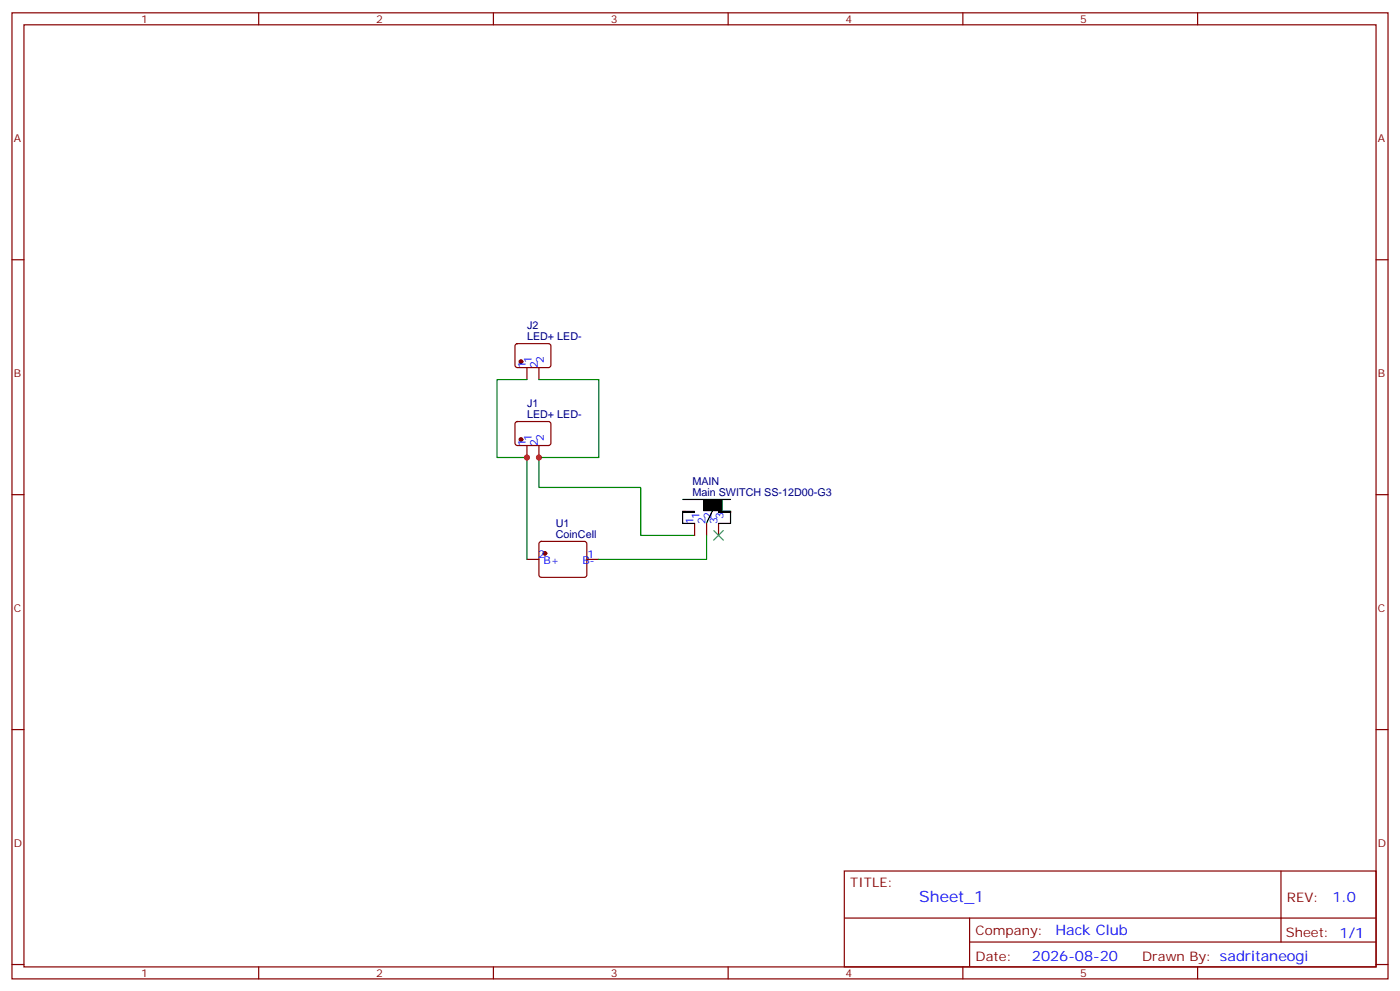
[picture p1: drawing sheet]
<svg xmlns="http://www.w3.org/2000/svg" width="412mm" height="292mm" viewBox="0 0 412 292" stroke-linecap="round" stroke-linejoin="round" font-family="sans-serif">
<g fill="none" stroke="#870000" stroke-width=".35">
<path d="M3.5 3.8h405.4v284.3h-405.4zM7.1 7.3h398.2v277.3h-398.2zM76.2 3.8v3.5M145.3 3.8v3.5M214.5 3.8v3.5M283.6 3.8v3.5M352.8 3.8v3.5M3.5 76.4h3.6M405.3 76.4h3.6M151.9 101.3l.5-.2 9.4 .1 .5 .6-.1 6-.6 .4-9.5-.1-.4-.6v-5.7zM155.2 108.2v3.5M158.7 108.2v3.5"/>
<path d="M151.9 124.3l.5-.2h9.4l.5 .7-.1 5.9-.6 .4h-9.5l-.4-.7v-5.6zM155.2 131.1v3.6M158.7 131.1v3.6M3.5 145.6h3.6M159 159.6l.5-.3h12.7l.5 .3 .2 .5-.1 9.4-.6 .4h-13l-.5-.7v-9.1zM204.6 154.1v3.5M208.1 154.1v3.5M211.7 154.1v3.5M405.3 145.6h3.6M155.2 164.6h3.5M172.9 164.6h3.5M3.5 214.7h3.6"/>
<path d="M405.3 214.7h3.6M248.7 256.4h156.6v28.2h-156.6zM377.3 256.4v20.9M248.7 270.2h156.5M285.6 277.3h119.6M285.6 270.2v14.1M3.5 283.9h3.6M76.2 284.6v3.5M145.3 284.6v3.5M214.5 284.6v3.5M283.6 284.6v3.5M352.8 284.6v3.5"/>
<path d="M405.3 283.9h3.6"/>
</g>
<g fill="#870000" stroke="#870000" stroke-width=".35">
<circle cx="153.5" cy="129.4" r=".53"/>
<circle cx="153.5" cy="106.4" r=".53"/>
<circle cx="160.5" cy="162.9" r=".53"/>
</g>
<path d="M155.2 111.7h-8.8v23h8.8v29.9M158.7 111.7h17.7v23h-17.7v8.8h30v14.1h15.9M208.1 157.6v7h-31.7" fill="none" stroke="#008700" stroke-width=".35"/>
<g fill="none" stroke="#000" stroke-width=".35">
<path d="M201.1 150.5h3.4v.3h-3.4zM201.1 147h14.1M204 150.6h.5l-3.4-.1v3.6h3.5M207.3 147.4h5.4v2.9h-5.4zM207.4 147.2h5.1v2.5h-5.1zM207.4 147.2h5.2v2.9h-5.2zM207.4 149.6h5.1v.6h-5.1zM207.5 147.5h5v1.6h-5zM207.6 147.7h4.8v1.8h-4.8zM207.6 149.1l.2 .2zM207.6 149.9h4.9M207.8 147.9h4.3v1.2h-4.3z"/>
<path d="M207.8 148.4h4.7v.9h-4.7zM207.9 148.1h4v.7h-4zM208.1 148.6h3.6zM209.9 150.4l-1.7 3.5M211.7 150.5h3.5v.3h-3.5zM211.7 150.5h3.5v3.6h-3.5"/>
</g>
<path d="M210.3 156.2l2.8 2.8M213.1 156.2l-2.8 2.8" fill="none" stroke="#3c3" stroke-width=".35"/>
<g fill="#c00">
<circle cx="155.2" cy="134.7" r=".88"/>
<circle cx="158.8" cy="134.7" r=".88"/>
</g>
<text font-size="4.6" fill="#00f" x="270.8" y="265.4">Sheet_1</text>
<g font-size="4.2" fill="#00f">
<text x="392.5" y="265.6">1.0</text>
<text x="310.9" y="275.2">Hack Club</text>
<text x="304" y="283">2026-08-20</text>
</g>
<g font-size="3.9" fill="#800">
<text x="250.5" y="260.9">TITLE:</text>
<text x="379.1" y="265.6">REV:</text>
<text x="287.4" y="275.1">Company:</text>
<text x="378.7" y="275.8">Sheet: 1/1</text>
<text x="287.4" y="282.8">Date:</text>
<text x="336.4" y="282.9">Drawn By: sadritaneogi</text>
</g>
<g font-size="3.2" fill="#800">
<text x="41.6" y="6.8">1</text>
<text x="110.8" y="6.8">2</text>
<text x="179.9" y="6.8">3</text>
<text x="249.1" y="6.8">4</text>
<text x="318.2" y="6.8">5</text>
<text x="4.1" y="41.9">A</text>
<text x="405.9" y="41.9">A</text>
<text x="4.1" y="111">B</text>
<text x="405.9" y="111">B</text>
<text x="4.1" y="180.2">C</text>
<text x="405.9" y="180.2">C</text>
<text x="4.1" y="249.3">D</text>
<text x="405.9" y="249.3">D</text>
<text x="41.6" y="287.6">1</text>
<text x="110.8" y="287.6">2</text>
<text x="179.9" y="287.6">3</text>
<text x="249.1" y="287.6">4</text>
<text x="318.2" y="287.6">5</text>
</g>
<g font-size="3.2" fill="#000080">
<text x="155.2" y="100.1">LED+ LED-</text>
<text x="155.2" y="96.9">J2</text>
<text x="155.2" y="119.8">J1</text>
<text x="155.2" y="123">LED+ LED-</text>
<text x="204" y="142.7">MAIN</text>
<text x="204" y="145.9">Main SWITCH SS-12D00-G3</text>
<text x="163.7" y="155.1">U1</text>
<text x="163.7" y="158.3">CoinCell</text>
</g>
<g font-size="3.2" fill="#00f">
<text x="156.6" y="106.9" transform="rotate(-90 156.6 106.9)">1</text>
<text x="160.2" y="106.9" transform="rotate(-90 160.2 106.9)">2</text>
<text x="154.9" y="108.4" transform="rotate(-90 154.9 108.4)">1</text>
<text x="158.4" y="108.4" transform="rotate(-90 158.4 108.4)">2</text>
<text x="154.9" y="131.3" transform="rotate(-90 154.9 131.3)">1</text>
<text x="156.6" y="129.8" transform="rotate(-90 156.6 129.8)">1</text>
<text x="158.4" y="131.3" transform="rotate(-90 158.4 131.3)">2</text>
<text x="160.2" y="129.8" transform="rotate(-90 160.2 129.8)">2</text>
<text x="204.3" y="154.2" transform="rotate(-90 204.3 154.2)">1</text>
<text x="206" y="152.8" transform="rotate(-90 206 152.8)">1</text>
<text x="207.8" y="154.2" transform="rotate(-90 207.8 154.2)">2</text>
<text x="209.5" y="152.8" transform="rotate(-90 209.5 152.8)">2</text>
<text x="211.3" y="154.2" transform="rotate(-90 211.3 154.2)">3</text>
<text x="213.1" y="152.8" transform="rotate(-90 213.1 152.8)">3</text>
<text x="158.6" y="164.3">2</text>
<text x="160.1" y="166.1">B+</text>
<text x="171.6" y="166.1">B-</text>
<text x="173" y="164.3">1</text>
</g>
</svg>
